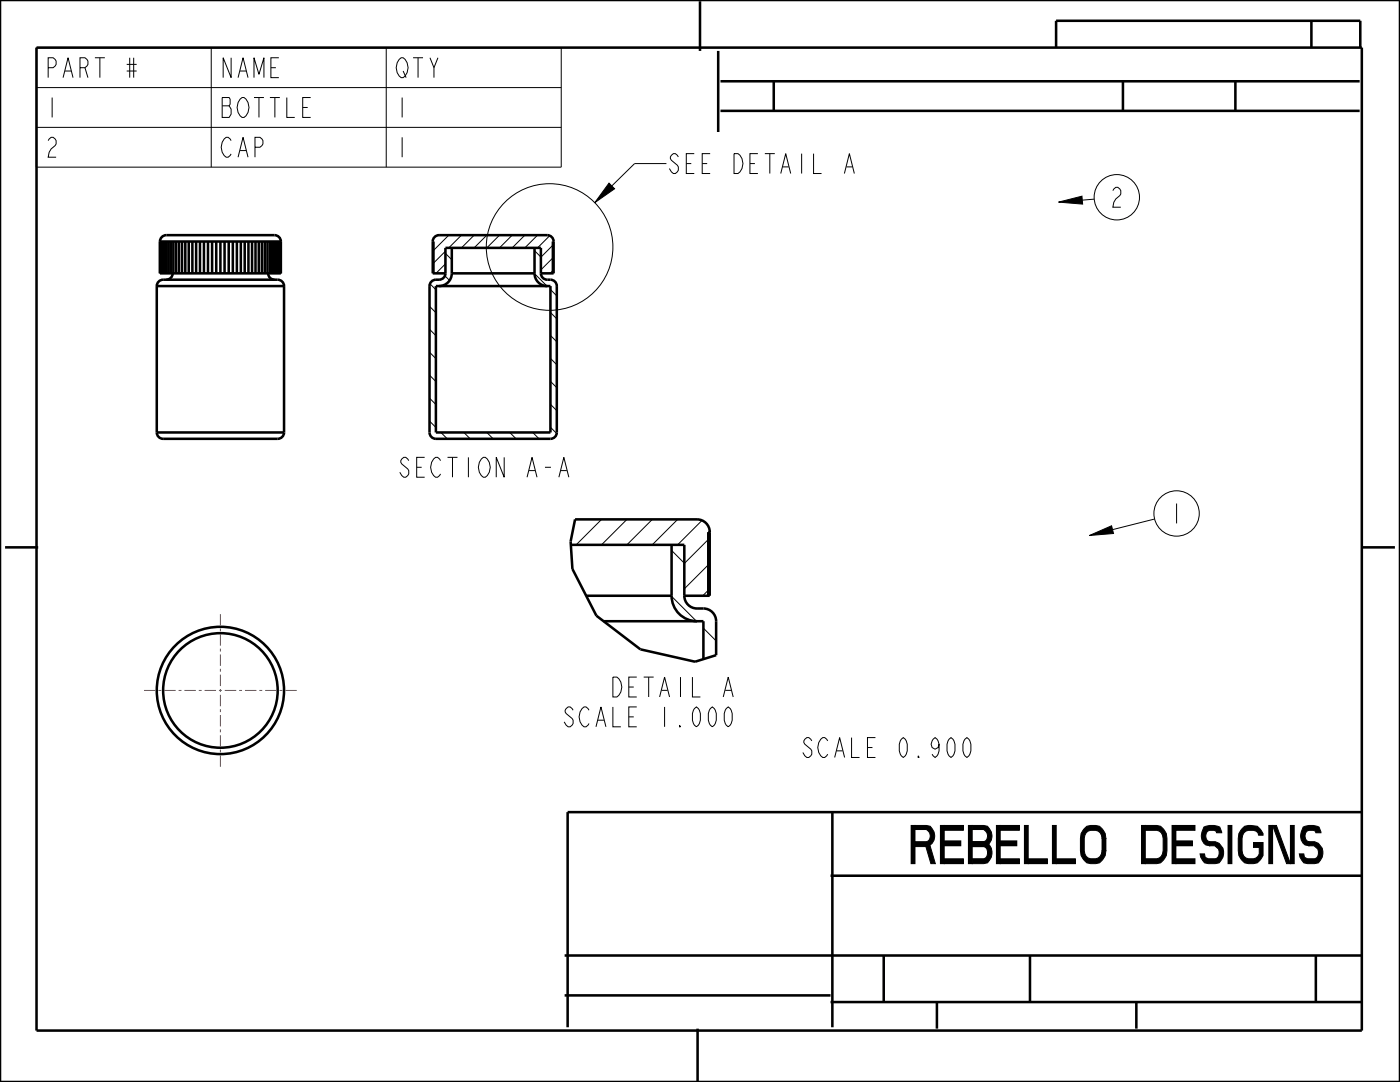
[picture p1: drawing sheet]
<svg xmlns="http://www.w3.org/2000/svg" width="279mm" height="216mm" viewBox="0 0 279 216" stroke-linecap="round" stroke-linejoin="round" font-family="sans-serif">
<g fill="none" stroke="#000" stroke-width=".2">
<path d="M7.2 9.5h104.8v23.9h-104.8zM7.2 17.5h104.8M42.2 9.5v23.9M77.1 9.5v23.9M7.2 25.4h104.8M121.5 36.5l1.2 1.2-4 2.7zM133 32.6h-6.4l-4.5 4.5M218.4 39.7l-2.4 .2M85.8 56.6l1.2 1.2M88.8 55l.9 1M88.9 50.1l-2.4 2.4M88.9 52.7l-1.9 1.8"/>
<path d="M88.9 50.6l1.3 1.2M89.6 46.9l-3.1 3.1M92.1 46.9l-2.5 2.6M94.6 46.9l-2.5 2.6M97.2 46.9l-2.6 2.6M99.7 46.9l-2.5 2.6M102.2 46.9l-2.5 2.6M104.8 46.9l-2.6 2.6M106.7 50l1.2 1.3M106.7 54.6l2.5 2.5M107.3 46.9l-2.6 2.6M109.7 47l-2.4 2.5"/>
<path d="M109.9 57.8l1.2 1.2M110.3 48.9l-2.4 2.4M110.3 51.5l-2.4 2.4M110.3 54l-.5 .5M211.2 40.3l4.7-1.2 .2 1.6zM85.7 79.4l1.3 1.3M85.7 74.9l1.3 1.2M85.7 70.3l1.3 1.3M85.7 65.7l1.3 1.3M85.7 61.1l1.3 1.3M109.9 76.1l1.2 1.3M109.9 71.5l1.2 1.3"/>
<path d="M109.9 66.9l1.2 1.3M109.9 62.4l1.2 1.2M85.7 84l1.3 1.3M88 86.3l1.3 1.3M92.6 86.3l1.2 1.3M97.2 86.3l1.2 1.3M101.7 86.3l1.3 1.3M106.3 86.3l1.3 1.3M109.9 85.3l1.2 1.2M109.9 80.7l1.2 1.2M115 103.6l-.3 .3M120.1 103.6l-5.1 5.1"/>
<path d="M125.1 103.6l-5.1 5.1M130.2 103.6l-5.1 5.1M134 109.8l2.6 2.6M134 119l5 5M135.2 103.6l-5 5.1M140.1 103.8l-4.9 4.9M141.4 107.7l-4.8 4.7M141.4 112.7l-4.8 4.8M141.4 117.8l-1.1 1.1M217.4 106.9l4.4-2 .4 1.6zM230.4 103.6l-8.4 2.1M140.4 125.3l2.5 2.6"/>
<circle cx="222.9" cy="39.4" r="4.5"/>
<circle cx="109.7" cy="49.3" r="12.6"/>
<circle cx="234.8" cy="102.5" r="4.5"/>
</g>
<path d="M121.5 36.5l1.2 1.2-4 2.7zM211.2 40.3l4.7-1.2 .2 1.6zM217.4 106.9l4.4-2 .4 1.6z" fill="#000"/>
<g fill="none" stroke="#000" stroke-width=".51">
<path d="M0 0h279.4v215.9h-279.4zM7.3 9.5h264.5v196.1h-264.5zM139.7 .3v9.9M143.3 10.2v16.1M143.8 16.2h127.6M154.4 16.2v5.9M210.8 9.6v-5.5h60.7v5.5M224.1 16.2v5.9M246.5 16.2v5.9M261.7 4.1v5.5M143.8 22.1h127.6M31.3 57.1a1.27 1.27 0 0 1 1.3-1.3h22.8a1.27 1.27 0 0 1 1.3 1.3"/>
<path d="M31.3 57.1v29.2M31.3 57.1h25.4M31.9 48.2a1.27 1.27 0 0 1 1.3-1.3h21.6a1.27 1.27 0 0 1 1.3 1.3M34.5 54.5a1.27 1.27 0 0 1-1.3 1.3M53.5 54.5a1.27 1.27 0 0 0 1.3 1.3M56.7 57.1v29.2M86.4 48.2a1.27 1.27 0 0 1 1.2-1.3h21.6a1.27 1.27 0 0 1 1.3 1.3M86.4 48.2h.1v6.3M86.4 48.2v6.3h2.5M87 57.1h22.9v29.2h-22.9zM88.9 54.5a1.43 1.43 0 0 1-1.9 1.3 1.27 1.27 0 0 0-1.3 1.3v29.2a1.27 1.27 0 0 0 1.3 1.3h22.9a1.27 1.27 0 0 0 1.2-1.3v-29.2a1.43 1.43 0 0 0-1.9-1.3 1.27 1.27 0 0 1-1.3-1.3M88.9 54.5v-5h19v5"/>
<path d="M90.2 54.5a2.54 2.54 0 0 1-2.6 2.6M90.2 49.5v5M90.2 54.5h16.5M106.7 54.5a2.54 2.54 0 0 0 2.5 2.6M106.7 49.5v5M110.5 48.2v6.3h-2.6M110.5 48.2h-.2v6.3M31.3 86.3a1.27 1.27 0 0 0 1.3 1.3h22.8a1.27 1.27 0 0 0 1.3-1.3M31.3 86.3h25.4M1 109.2h6.6M113.9 108.7h22.7v10.2M117 118.9h17"/>
<path d="M134 118.9a5.1 5.1 0 0 0 5.1 5.1M134 108.7v10.2M141.6 106.2v12.7h-5M141.6 106.2a2.54 2.54 0 0 0-2.5-2.6h-24.3l-.9 4.4 .3 5.5 4.8 9.4 8.8 6.7 10.9 2.4 4.2-1.3v-6.7a2.54 2.54 0 0 0-2.5-2.6 3.4 3.4 0 0 1-3.3-.9l-.5-1v-.6M141.6 106.2h-.2v12.7M271.8 109.2h6.6M120.5 124h19.9v7.5M165.8 174.7h106.1M166.1 162.1v42.9M271.8 162.1h-158.5v42.9M112.7 198.6h53.1M112.7 190.7h159.2"/>
<path d="M165.8 199.9h106.1M176.4 190.7v9.2M187 199.9v5.4M205.6 190.7v9.2M226.8 199.9v5.4M262.6 190.7v9.2M139.2 205.3v10.6"/>
<circle cx="44" cy="137.8" r="12.7"/>
<circle cx="44" cy="137.8" r="11.4"/>
</g>
<!-- layer: 02___PRT_ALL_AXES -->
<g fill="none" stroke="#000" stroke-width=".51">
<path d="M31.9 48.2h24.1l.1 6.3h-24.2zM32 48.2v6.3M32.2 48.2v6.3M32.4 48.2v6.3M32.6 48.2v6.3M32.9 48.2v6.3M33.3 48.2v6.3M33.7 48.2v6.3M34.1 48.2v6.3M34.6 48.2v6.3M35.1 48.2v6.3M35.7 48.2v6.3"/>
<path d="M36.3 48.2v6.3M37 48.2v6.3M37.7 48.2v6.3M38.4 48.2v6.3M39.1 48.2v6.3M39.9 48.2v6.3M40.7 48.2v6.3M41.5 48.2v6.3M42.3 48.2v6.3M43.2 48.2v6.3M44 48.2v6.3M44.8 48.2v6.3"/>
<path d="M45.6 48.2v6.3M46.5 48.2v6.3M47.3 48.2v6.3M48.1 48.2v6.3M48.8 48.2v6.3M49.6 48.2v6.3M50.3 48.2v6.3M51 48.2v6.3M51.6 48.2v6.3M52.3 48.2v6.3M52.8 48.2v6.3M53.4 48.2v6.3"/>
<path d="M53.9 48.2v6.3M54.3 48.2v6.3M54.7 48.2v6.3M55.1 48.2v6.3M55.4 48.2v6.3M55.6 48.2v6.3M55.8 48.2v6.3M55.9 48.2v6.3"/>
</g>
<g fill="none" stroke="#785055" stroke-width=".2">
<path d="M28.7 137.8h2.3M31.6 137.8h.6M32.8 137.8h2.3M35.6 137.8h.6M36.8 137.8h2.3M39.7 137.8h.6M40.8 137.8h2.3M43.7 137.8h.6M44 122.5v2.3M44 125.4v.6M44 126.6v2.2M44 129.4v.6"/>
<path d="M44 130.6v2.3M44 133.5v.5M44 134.6v2.3M44 137.5v.6M44 138.6v2.3M44.9 137.8h2.2M47.7 137.8h.6M48.9 137.8h2.3M51.8 137.8h.5M52.9 137.8h2.3M55.8 137.8h.6M56.9 137.8h2.3"/>
<path d="M44 141.5v.6M44 142.7v2.3M44 145.5v.6M44 146.7v2.3M44 149.6v.5M44 150.7v2.3"/>
</g>
<text font-size="9.9" x="181.8" y="172.3">REBELLO DESIGNS</text>
<g font-size="5.2">
<text x="8.8" y="15.5">PART #</text>
<text x="43.7" y="15.5">NAME</text>
<text x="78.7" y="15.5">QTY</text>
<text x="8.8" y="23.4">1</text>
<text x="43.7" y="23.4">BOTTLE</text>
<text x="78.7" y="23.4">1</text>
<text x="8.8" y="31.4">2</text>
<text x="43.7" y="31.4">CAP</text>
<text x="78.7" y="31.4">1</text>
<text x="133" y="34.6">SEE DETAIL</text>
<text x="167.9" y="34.6">A</text>
<text x="221.3" y="41.3">2</text>
<text x="79.8" y="95.2">SECTION A-A</text>
<text x="233.2" y="104.4">1</text>
<text x="122.1" y="139.1">DETAIL A</text>
<text x="112.5" y="145">SCALE 1.000</text>
<text x="160.1" y="151.1">SCALE 0.900</text>
</g>
</svg>
